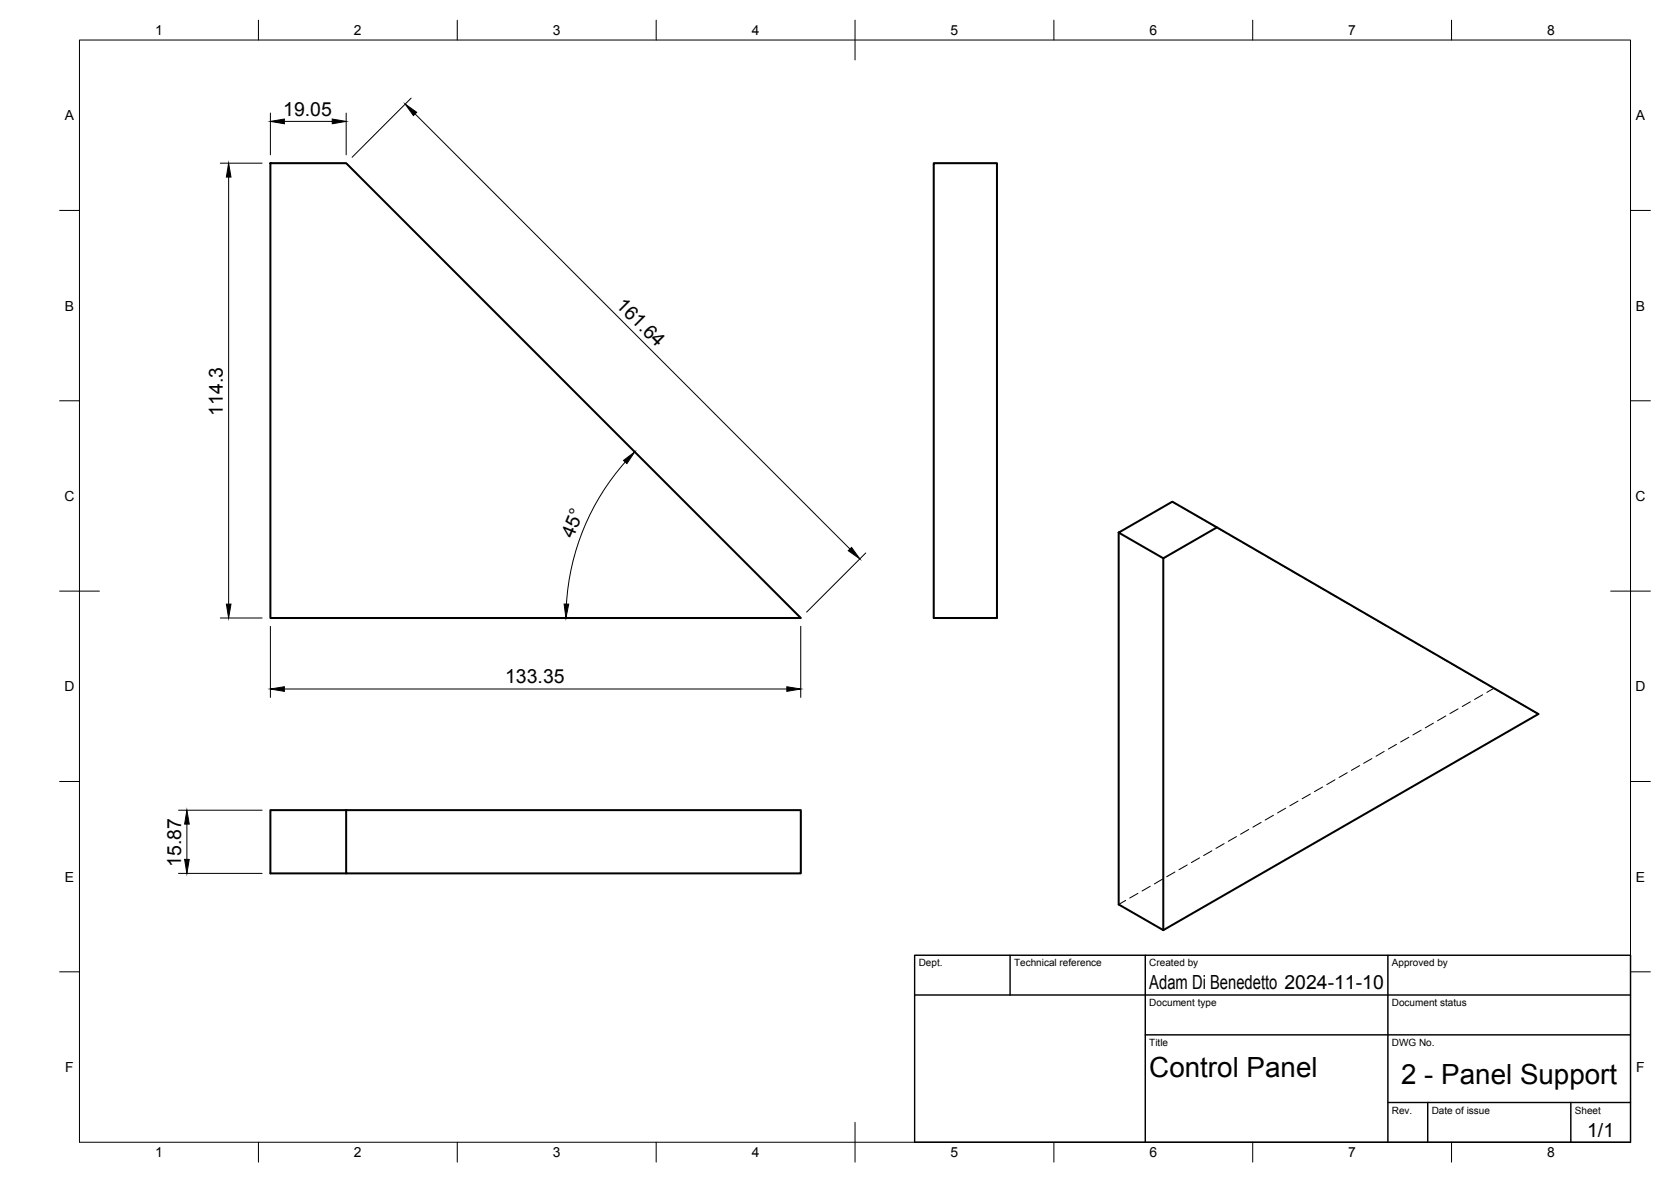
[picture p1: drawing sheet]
<svg xmlns="http://www.w3.org/2000/svg" width="420mm" height="297mm" viewBox="0 0 420 297" stroke-linecap="round" stroke-linejoin="round" font-family="sans-serif">
<!-- layer: Visible -->
<path d="M68 41h19l114.4 114.3h-133.4zM234.8 41h15.9v114.3h-15.9zM281.3 133.8l13.5-7.7 11.2 6.4-13.5 7.8zM306 132.5l80.8 46.9-94.3 54.4-11.2-6.5v-93.5M292.5 140.3v93.5M87 203.6h114.4v15.9h-114.4zM87 203.6h-19v15.9h19" fill="none" stroke="#000" stroke-width=".51"/>
<!-- layer: Hidden -->
<g fill="none" stroke="#000" stroke-width=".25">
<path d="M294.8 126.1l1.2 .7M297.1 127.4l2 1.2M300.2 129.2l2 1.2M303.3 131l2 1.2M306.3 132.8l2.1 1.2M309.4 134.6l2.1 1.2M312.5 136.4l2.1 1.2M315.6 138.2l2.1 1.2M318.7 140l2.1 1.2M321.8 141.8l2 1.1M324.9 143.6l2 1.1M328 145.3l2 1.2"/>
<path d="M331 147.1l2.1 1.2M334.1 148.9l2.1 1.2M337.2 150.7l2.1 1.2M340.3 152.5l2.1 1.2M343.4 154.3l2.1 1.2M346.5 156.1l2.1 1.2M349.6 157.9l2.1 1.2M352.7 159.7l2.1 1.2M355.8 161.5l2 1.2M358.9 163.3l2 1.2M361.9 165.1l2.1 1.2M363.5 179.9l-2 1.2"/>
<path d="M365 166.9l2.1 1.1M366.6 178.1l-2 1.2M368.1 168.7l2.1 1.1M369.7 176.4l-2 1.2M371.2 170.4l2.1 1.2M372.8 174.6l-2 1.2M374.3 172.2l1.3 .8M375.6 173l-1.8 1M375.6 173l2 1.1M378.6 174.7l2.1 1.2M381.7 176.5l2.1 1.2M384.8 178.3l2 1.1"/>
<path d="M329.5 199.5l-2.1 1.2M332.6 197.8l-2.1 1.2M335.7 196l-2.1 1.2M338.8 194.2l-2.1 1.2M341.9 192.4l-2.1 1.2M345 190.6l-2.1 1.2M348 188.8l-2 1.2M351.1 187.1l-2 1.1M354.2 185.3l-2 1.2M357.3 183.5l-2 1.2M360.4 181.7l-2 1.2M295.4 219.1l-2.1 1.2"/>
<path d="M298.5 217.4l-2.1 1.2M301.6 215.6l-2 1.2M304.7 213.8l-2.1 1.2M307.8 212l-2.1 1.2M310.9 210.2l-2.1 1.2M314 208.5l-2.1 1.1M317.1 206.7l-2.1 1.2M320.2 204.9l-2.1 1.2M323.3 203.1l-2.1 1.2M326.4 201.3l-2.1 1.2M283 226.3l-1.7 1M286.1 224.5l-2 1.2"/>
<path d="M289.2 222.7l-2 1.2M292.3 220.9l-2 1.2"/>
</g>
<!-- layer: BORDER -->
<g fill="none" stroke="#000" stroke-width=".25">
<path d="M20 10.1h390v276.9h-390zM65 5.1v5M115 5.1v5M165 5.1v5M215 5.1v10M265 5.1v5M315 5.1v5M365 5.1v5M15 52.9h5M410 52.9h5M15 100.7h5M410 100.7h5"/>
<path d="M15 148.6h10M405 148.6h10M15 196.4h5M410 196.4h5M15 244.2h5M410 244.2h5M65 287v5M115 287v5M165 287v5M215 282.1v9.9M265 287v5M315 287v5"/>
<path d="M365 287v5"/>
</g>
<!-- layer: TITLEBLOCK -->
<path d="M230 240.1h180v46.9h-180zM230 250h180M254 240.1v9.9M288 240.1v46.9M349 240.1v46.9M288 260.1h122M349 277.1h61M359 277.1v9.9M395 277.1v9.9" fill="none" stroke="#000" stroke-width=".36"/>
<!-- layer: FD_Dimensions -->
<g fill="none" stroke="#000" stroke-width=".25">
<path d="M68 28.4v10.5M71.5 30.5h12M87 28.4v10.5M103.4 24.7l-14.9 14.8M104.4 28.6l109.3 109.4M55.4 41h10.5M57.5 44.5v107.3M157.2 116.1a59 59 0 0 0-14.8 35.7M217.7 139l-14.9 14.8M55.4 155.3h10.5M68 157.4v17.9M201.3 157.4v17.9"/>
<path d="M71.5 173.2h126.3M44.9 219.5h21M44.9 203.6h21M47 207.1v8.9"/>
</g>
<path d="M68 30.5l3.5-.6v1.2zM83.5 29.9l3.5 .6-3.5 .6zM101.9 26.2l2.9 2-.9 .8zM57.5 41l.6 3.5h-1.2zM156.8 115.7l2.8-2.1-2 2.9zM213.3 138.4l.8-.8 2.1 2.8zM56.9 151.8h1.2l-.6 3.5zM141.8 151.8h1.2l-.7 3.5zM68 173.2l3.5-.6v1.1zM197.8 172.6l3.5 .6-3.5 .5zM46.4 216h1.2l-.6 3.5zM47 203.6l.6 3.5h-1.2z" fill="#000" stroke="#000" stroke-width=".25"/>
<g font-size="7">
<text x="289" y="270.6">Control Panel</text>
<text x="352.3" y="272.3">2 - Panel Support</text>
</g>
<g font-size="4.9">
<text x="71.2" y="29">19.05</text>
<text x="154.7" y="76.9" transform="rotate(45 154.7 76.9)">161.64</text>
<text x="56" y="104.4" transform="rotate(-90 56 104.4)">114.3</text>
<text x="144.1" y="135.5" transform="rotate(-67 144.1 135.5)">45°</text>
<text x="127" y="171.7">133.35</text>
<text x="45.5" y="217.8" transform="rotate(-90 45.5 217.8)">15.87</text>
<text x="289" y="248.5">Adam Di Benedetto 2024-11-10</text>
<text x="399.1" y="285.7">1/1</text>
</g>
<g font-size="3.5">
<text x="39" y="8.8">1</text>
<text x="89" y="8.8">2</text>
<text x="139" y="8.8">3</text>
<text x="189" y="8.8">4</text>
<text x="239" y="8.8">5</text>
<text x="289" y="8.8">6</text>
<text x="339" y="8.8">7</text>
<text x="389" y="8.8">8</text>
<text x="16.3" y="30.2">A</text>
<text x="411.3" y="30.2">A</text>
<text x="16.3" y="78">B</text>
<text x="411.3" y="78">B</text>
<text x="16.2" y="125.9">C</text>
<text x="411.2" y="125.9">C</text>
<text x="16.2" y="173.7">D</text>
<text x="411.2" y="173.7">D</text>
<text x="16.3" y="221.6">E</text>
<text x="411.3" y="221.6">E</text>
<text x="16.4" y="269.4">F</text>
<text x="411.4" y="269.4">F</text>
<text x="39" y="290.8">1</text>
<text x="89" y="290.8">2</text>
<text x="139" y="290.8">3</text>
<text x="189" y="290.8">4</text>
<text x="239" y="290.8">5</text>
<text x="289" y="290.8">6</text>
<text x="339" y="290.8">7</text>
<text x="389" y="290.8">8</text>
</g>
<g font-size="2.5">
<text x="231" y="242.9">Dept.</text>
<text x="255" y="242.9">Technical reference</text>
<text x="289" y="242.9">Created by</text>
<text x="350" y="242.9">Approved by</text>
<text x="289" y="252.8">Document type</text>
<text x="350" y="252.8">Document status</text>
<text x="289" y="262.9">Title</text>
<text x="350" y="262.9">DWG No.</text>
<text x="350" y="279.9">Rev.</text>
<text x="360" y="279.9">Date of issue</text>
<text x="396" y="279.9">Sheet</text>
</g>
</svg>
